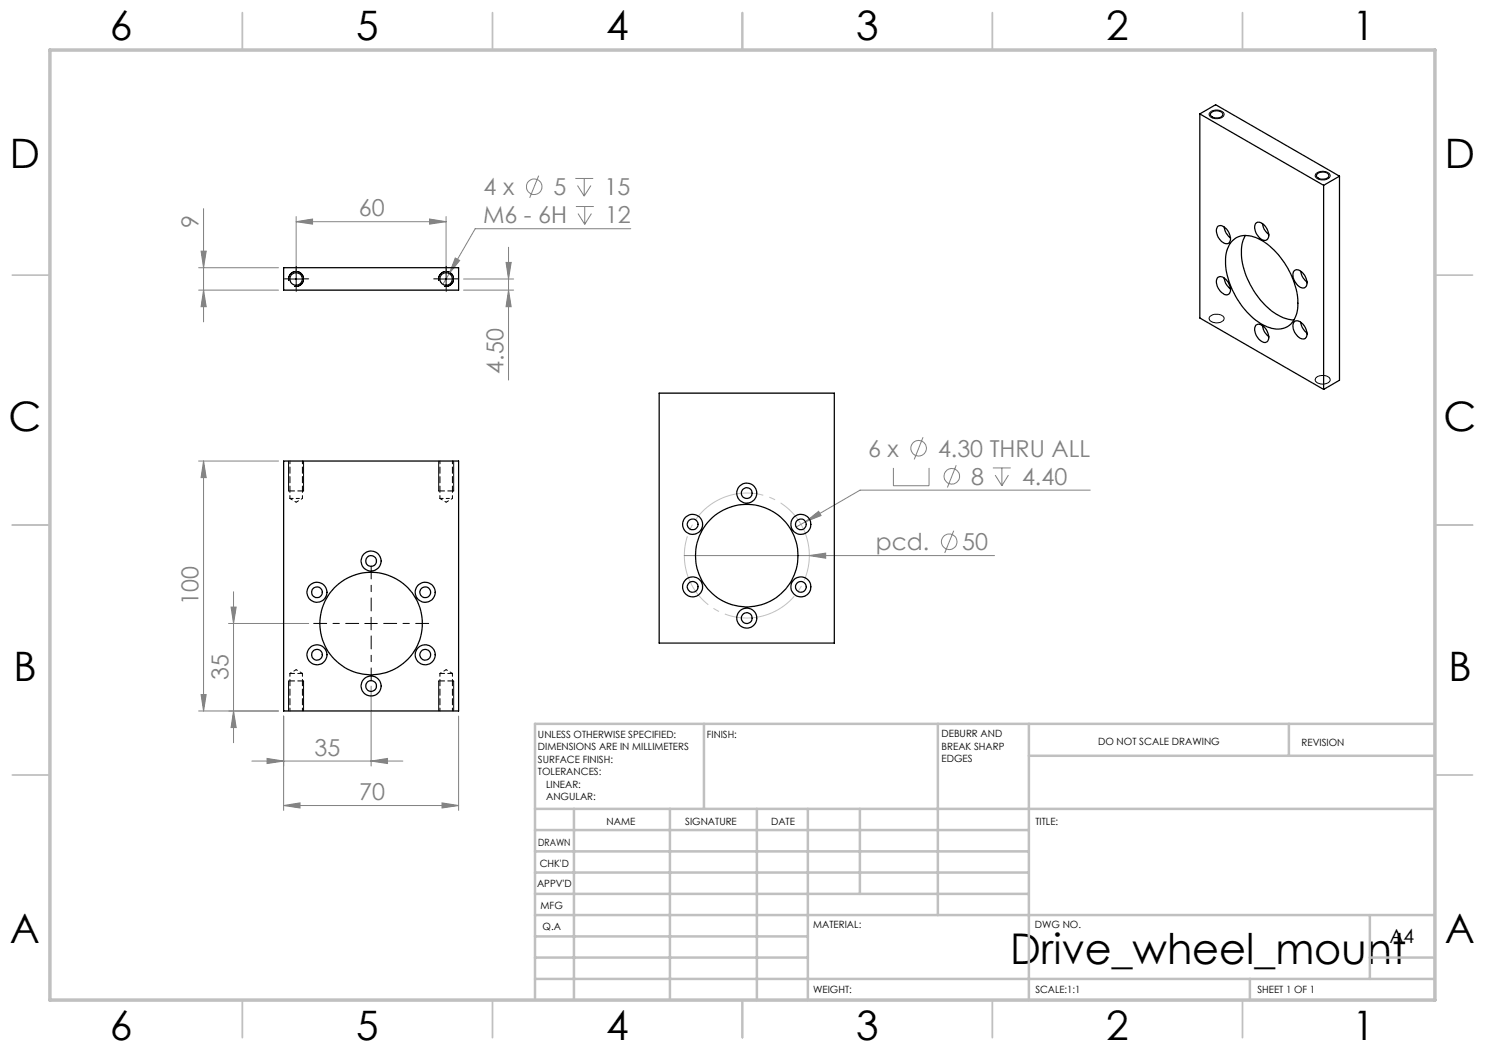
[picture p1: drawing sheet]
<svg xmlns="http://www.w3.org/2000/svg" width="297mm" height="210mm" viewBox="0 0 297 210" stroke-linecap="round" stroke-linejoin="round" font-family="sans-serif">
<g fill="none" stroke="#808080" stroke-width=".2">
<path d="M107.7 35.1l-1.8 4.5M115.1 35.7h3.5M115.5 37.1l1.3 2.1M116.8 35.7v3.5M118.2 37.1l-1.4 2.1M39.7 58h16M39.7 53.5h16M40.2 50.2h1l-.5 3.3zM40.7 58l.5 3.3h-1zM40.7 41.7v22.7M59.2 44.3l3.3-.5v1zM59.2 43.3v11.5"/>
<path d="M59.2 44.3h30M85.9 43.8l3.3 .5-3.3 .5zM89.2 43.3v11.5M89.9 54.7l-1.3 2.2M91.1 51.6l.8 .5-2 2.6zM92.7 58h10M92.7 55.8h10M101.2 52.5h1l-.5 3.3zM101.7 58l.5 3.3h-1zM101.7 49.5v26.5M115.2 41.3h3.5M115.6 42.7l1.3 2.2"/>
<path d="M116.9 41.3v3.6M118.3 42.7l-1.4 2.2M126.2 45.7h-31.2l-5.1 9M39.7 92.2h16M40.7 92.2v50M40.7 92.2l.5 3.3h-1zM178.7 93.6v3.5h7.1v-3.5M184.6 87.4l-1.8 4.5M191.2 93.1l-1.7 4.4M198.6 93.6h3.5M199 95l1.4 2.1M200.4 93.6v3.5"/>
<path d="M201.7 95l-1.3 2.1M218.1 98h-46.1l-10.9 6.3M46.7 118.3v30.2M136.8 111.1h62.1M161.1 104.3l2.6-2 .5 .8zM161.1 104.3l-1.9 1.1M161.9 111.1l3.2-.5v1zM190.7 106.1l-1.8 4.5M40.2 138.9h1l-.5 3.3zM45.7 124.7h16M46.2 121.4h1l-.5 3.3zM74.2 137.2v16"/>
<path d="M39.7 142.2h16M46.7 142.2l.5 3.3h-1zM50.4 152.2h30.2M53.4 151.7l3.3 .5-3.3 .5zM56.7 143.2v18.9M74.2 152.2l3.3-.5v1zM91.7 143.2v18.9M56.7 161.1l3.3-.5v1zM56.7 161.1h35M88.4 160.6l3.3 .5-3.3 .5z"/>
<circle cx="106.9" cy="37.3" r="1.55"/>
<circle cx="183.7" cy="89.7" r="1.55"/>
<circle cx="190.4" cy="95.3" r="1.55"/>
<circle cx="189.9" cy="108.4" r="1.55"/>
</g>
<path d="M161.3 107.5a12.5 12.5 0 0 0-20.8-5.2 12.5 12.5 0 0 0 5.4 20.8 12.5 12.5 0 0 0 15.7-14.7l-.3-.9" fill="none" stroke="#c0c0c0" stroke-width=".2" stroke-dasharray="15.2 1.3 1.3 1.3" stroke-dashoffset="6.5" stroke-linecap="butt"/>
<g fill="none" stroke="#000" stroke-width=".2">
<path d="M242 22.5a1.93 1.93 0 0 1 2.8 .3 1.55 1.55 0 0 1-2.1 .9l-.7-.4a.59 .59 0 0 1 0-.8zM263.2 34.7a1.93 1.93 0 0 1 2.8 .4 1.53 1.53 0 0 1-2.1 .8l-.4-.2a.62 .62 0 0 1-.3-1zM57.8 56.2a1.5 1.5 0 0 1 1.3-1.9 1.5 1.5 0 0 1 1.6 1.6 1.5 1.5 0 0 1-1.9 1.3M58 55.8h2.5M59.2 54.5v2.5M87.8 56.2a1.5 1.5 0 0 1 1.3-1.9 1.5 1.5 0 0 1 1.6 1.6 1.5 1.5 0 0 1-1.9 1.3M88 55.8h2.5M89.2 54.5v2.5M242 63.3a1.93 1.93 0 0 1 2.8 .3 1.6 1.6 0 0 1-2.3 .8l-.5-.2a.59 .59 0 0 1 0-.9zM263.2 75.6a1.89 1.89 0 0 1 2.8 .3 1.35 1.35 0 0 1-1.8 .9l-.6-.2a.64 .64 0 0 1-.4-1zM57.7 92.2v6M60.7 92.2v6"/>
<path d="M87.7 92.2v6M90.7 92.2v6M57.7 136.2v6M60.7 136.2v6M73 124.7h2.5M74.2 123.5v2.5M87.7 136.2v6M90.7 136.2v6"/>
</g>
<g fill="none" stroke="#c0c0c0" stroke-width=".35">
<path d="M48.5 2.5v7.5M98.5 2.5v7.5M148.5 2.5v7.5M198.5 2.5v7.5M248.5 2.5v7.5M2.5 55h7.5M287 55h7.5M2.5 105h7.5M287 105h7.5M2.5 155h7.5M287 155h7.5M48.5 200v7.5"/>
<path d="M98.5 200v7.5M148.5 200v7.5M198.5 200v7.5M248.5 200v7.5"/>
</g>
<g fill="none" stroke="#c0c0c0" stroke-width=".5">
<path d="M140.8 144.8v17M187.6 144.8v38.2M205.8 144.8v55.2M205.8 151.2h81.2M257.8 144.8v6.4M287 144.8h-180v55.2M107 161.8h180M107 178.8h98.8M107 174.5h98.8M107 170.3h98.8M107 166h98.8M114.8 161.8v38.2"/>
<path d="M134 161.8v38.2M151.4 161.8v38.2M161.6 161.8v38.2M172 161.8v17M107 195.8h180M107 191.5h54.6M107 187.3h54.6M107 183h180M250 195.8v4.2M274 191.5h13M274 183v12.8"/>
</g>
<path d="M10 10h277v190h-277z" fill="none" stroke="#c0c0c0" stroke-width=".7"/>
<path d="M58 55.8h-1.3M59.2 54.5v-1.2M59.2 57v1.3M60.5 55.8h1.2M88 55.8h-1.3M89.2 54.5v-1.2M89.2 57v1.3M90.5 55.8h1.2" fill="none" stroke="#000" stroke-width=".2" stroke-dasharray="15.2 1.3 1.3 1.3"/>
<path d="M57.7 98.2h3M87.7 98.2h3M60.7 136.2h-3M90.7 136.2h-3" fill="none" stroke="#000" stroke-width=".2" stroke-dasharray="1.3 .6" stroke-dashoffset=".1"/>
<path d="M71.7 124.7h-9M74.2 122.2v-9M74.2 127.2v9M76.7 124.7h9" fill="none" stroke="#000" stroke-width=".2" stroke-dasharray="15.2 1.3 1.3 1.3" stroke-dashoffset="12.6"/>
<g fill="#808080">
<path d="M161.9 111.1l3.2-.5v1z"/>
<path d="M85.9 43.8l3.3 .5-3.3 .5zM59.2 44.3l3.3-.5v1z"/>
<path d="M53.4 151.7l3.3 .5-3.3 .5zM74.2 152.2l3.3-.5v1zM56.7 161.1l3.3-.5v1zM88.4 160.6l3.3 .5-3.3 .5zM91.1 51.6l-1.2 3.1 2-2.6zM161.1 104.3l3.1-1.2-.5-.8z"/>
<path d="M46.7 142.2l.5 3.3h-1zM46.2 121.4h1l-.5 3.3zM40.7 58l.5 3.3h-1zM40.2 50.2h1l-.5 3.3zM101.7 58l.5 3.3h-1zM101.2 52.5h1l-.5 3.3z"/>
<path d="M40.7 92.2l.5 3.3h-1zM40.2 138.9h1l-.5 3.3z"/>
</g>
<g fill="none" stroke="#000" stroke-width=".25">
<path d="M240 22.8l24.7 14.3M240 22.8v40.8l24.7 14.3M240 22.8l3.1-1.9 24.8 14.3M242.2 22.5a1.58 1.58 0 0 1 2.4 .4 1.45 1.45 0 0 1-2.5 0zM263.3 34.9a1.54 1.54 0 0 1 2.5 .2 1.38 1.38 0 0 1-2.1 .5l-.4-.3zM264.7 37.1v40.8M267.9 35.2v40.9l-3.2 1.8M267.9 35.2l-3.2 1.9M56.7 53.5h35v4.5h-35zM243.6 45.3a1.7 1.7 0 0 1 2.1 1.2 1.67 1.67 0 0 1-.1 2.2 2.42 2.42 0 0 1-2.3-2.5zM243.6 55.5a1.7 1.7 0 0 1 2.1 1.1 1.67 1.67 0 0 1-.1 2.3 2.19 2.19 0 0 1-2.1-1.7 1.73 1.73 0 0 1 .1-1.7zM244.8 45.4a3.1 3.1 0 0 0 1.3 2.2"/>
<path d="M244.8 55.6a3.1 3.1 0 0 0 1.3 2.2M246.5 48.1a4.5 4.5 0 0 1 5.6-.1 15.6 15.6 0 0 1 7.4 13.7 4.2 4.2 0 0 1-3.8 4.1 9.2 9.2 0 0 1-6.7-3.9 14.9 14.9 0 0 1-3.8-11.1l.6-1.7zM249.1 47.1a9.8 9.8 0 0 0 .1 8 15.1 15.1 0 0 0 7.5 8.5l2.1 .4M251.1 44.7a1.43 1.43 0 0 1 2.2 .8 1.78 1.78 0 0 1 0 2.5 2.42 2.42 0 0 1-2.4-2.4zM252.5 44.7a3.1 3.1 0 0 0 1.3 2.2M258.8 54.2a1.17 1.17 0 0 1 1.8 .4 2.42 2.42 0 0 1 .6 2.8 1.21 1.21 0 0 1-1.8-.5 2.42 2.42 0 0 1-.6-2.7zM260.1 54.2a3.1 3.1 0 0 0 1.3 2.2M131.8 78.6h35.1v50h-35.1zM251.2 65a1.78 1.78 0 0 1 2.3 1.5 1.33 1.33 0 0 1-.4 2 2.55 2.55 0 0 1-1.9-3.5zM252.5 65.1a3.1 3.1 0 0 0 1.3 2.2M258.9 64.3a1.65 1.65 0 0 1 2.2 1.2 1.67 1.67 0 0 1-.2 2.3 2.42 2.42 0 0 1-2.3-2.5l.1-.7zM260.1 64.4a3.3 3.3 0 0 0 1.3 2.2"/>
<path d="M56.7 92.2h35v50h-35z"/>
<circle cx="59.2" cy="55.8" r="1.25"/>
<circle cx="89.2" cy="55.8" r="1.25"/>
<circle cx="149.3" cy="98.6" r="2"/>
<circle cx="149.4" cy="98.6" r="1.07"/>
<circle cx="63.4" cy="118.5" r="1.07"/>
<circle cx="63.4" cy="118.5" r="2"/>
<circle cx="74.2" cy="112.2" r="1.08"/>
<circle cx="74.2" cy="112.2" r="2.01"/>
<circle cx="85" cy="118.5" r="1.07"/>
<circle cx="85" cy="118.5" r="1.99"/>
<circle cx="138.5" cy="104.9" r="1.07"/>
<circle cx="138.5" cy="117.4" r="1.07"/>
<circle cx="138.5" cy="117.4" r="1.99"/>
<circle cx="138.5" cy="104.9" r="1.99"/>
<circle cx="149.3" cy="111.1" r="10.2"/>
<circle cx="160.2" cy="117.4" r="2"/>
<circle cx="160.2" cy="104.9" r="2"/>
<circle cx="160.2" cy="104.9" r="1.07"/>
<circle cx="160.2" cy="117.4" r="1.07"/>
<circle cx="63.4" cy="131" r="1.07"/>
<circle cx="63.4" cy="130.9" r="2"/>
<circle cx="74.2" cy="137.2" r="1.08"/>
<circle cx="74.2" cy="124.7" r="10.2"/>
<circle cx="74.2" cy="137.2" r="2.01"/>
<circle cx="85" cy="130.9" r="1.07"/>
<circle cx="85" cy="130.9" r="1.99"/>
<circle cx="149.3" cy="123.6" r="1.08"/>
<circle cx="149.3" cy="123.6" r="2"/>
</g>
<path d="M60.5 134.7h-2.5M90.5 134.7h-2.5" fill="none" stroke="#000" stroke-width=".2" stroke-dasharray="1.3 .6" stroke-dashoffset=".3"/>
<path d="M58 99.7h1.2M59.2 99.7h1.3M88 99.7h1.2M89.2 99.7h1.3" fill="none" stroke="#000" stroke-width=".2" stroke-dasharray="1.3 .6" stroke-dashoffset=".6"/>
<g fill="none" stroke="#000" stroke-width=".2" stroke-dasharray="1.3 .6" stroke-dashoffset=".7">
<path d="M58 92.2v7.5M58 99.7l1.2 .7M60.5 99.7v-7.5M88 99.7l1.2 .7M88 92.2v7.5M90.5 99.7v-7.5M59.2 100.4l1.3-.7M89.2 100.4l1.3-.7M58 134.7v7.5M59.2 133.9l-1.2 .8M60.5 134.7l-1.3-.8M88 134.7v7.5"/>
<path d="M89.2 133.9l-1.2 .8M90.5 134.7l-1.3-.8M60.5 142.2v-7.5M90.5 142.2v-7.5"/>
</g>
<text font-size="8.5" x="202" y="192.7">Drive_wheel_mount</text>
<g font-size="8.1">
<text x="22" y="8">6</text>
<text x="71.2" y="8">5</text>
<text x="121.2" y="8">4</text>
<text x="171.3" y="8">3</text>
<text x="221.3" y="8">2</text>
<text x="270.5" y="8">1</text>
<text x="2" y="33.6">D</text>
<text x="289" y="33.6">D</text>
<text x="1.7" y="86.1">C</text>
<text x="288.7" y="86.1">C</text>
<text x="2.7" y="136.1">B</text>
<text x="289.7" y="136.1">B</text>
<text x="2" y="188.6">A</text>
<text x="289" y="188.6">A</text>
<text x="22" y="208">6</text>
<text x="71.2" y="208">5</text>
<text x="121.2" y="208">4</text>
<text x="171.3" y="208">3</text>
<text x="221.3" y="208">2</text>
<text x="270.5" y="208">1</text>
</g>
<g font-size="4.7" fill="#808080">
<text x="96.7" y="39">4 x</text>
<text x="110.7" y="39">5</text>
<text x="120.9" y="39">15</text>
<text x="39.7" y="45.6" transform="rotate(-90 39.7 45.6)">9</text>
<text x="71.8" y="43.3">60</text>
<text x="96.6" y="44.7">M6 - 6H</text>
<text x="121" y="44.7">12</text>
<text x="100.7" y="74.7" transform="rotate(-90 100.7 74.7)">4.50</text>
<text x="173.6" y="91.3">6 x</text>
<text x="187.6" y="91.3">4.30 THRU ALL</text>
<text x="194.2" y="97">8</text>
<text x="204.4" y="97">4.40</text>
<text x="175.2" y="110">pcd.</text>
<text x="192.4" y="110">50</text>
<text x="39.7" y="121.1" transform="rotate(-90 39.7 121.1)">100</text>
<text x="45.7" y="136" transform="rotate(-90 45.7 136)">35</text>
<text x="62.9" y="151.2">35</text>
<text x="71.8" y="160.1">70</text>
</g>
<text font-size="3.9" x="277.9" y="188.5">A4</text>
<g font-size="2">
<text x="107.6" y="147.6">UNLESS OTHERWISE SPECIFIED:</text>
<text x="141.4" y="147.6">FINISH:</text>
<text x="188.3" y="147.5">DEBURR AND</text>
<text x="188.3" y="150">BREAK SHARP</text>
<text x="219.6" y="149">DO NOT SCALE DRAWING</text>
<text x="260.3" y="149.2">REVISION</text>
<text x="107.6" y="150.1">DIMENSIONS ARE IN MILLIMETERS</text>
<text x="107.6" y="152.6">SURFACE FINISH:</text>
<text x="107.6" y="155.1">TOLERANCES:</text>
<text x="188.3" y="152.5">EDGES</text>
<text x="109.2" y="157.6">LINEAR:</text>
<text x="109.2" y="160.1">ANGULAR:</text>
<text x="121.3" y="165">NAME</text>
<text x="137" y="164.9">SIGNATURE</text>
<text x="154.2" y="164.9">DATE</text>
<text x="207.1" y="164.9">TITLE:</text>
<text x="107.6" y="169.1">DRAWN</text>
<text x="107.9" y="173.3">CHK'D</text>
<text x="107.4" y="177.4">APPV'D</text>
<text x="108.1" y="181.8">MFG</text>
<text x="108.5" y="186">Q.A</text>
<text x="162.6" y="185.5">MATERIAL:</text>
<text x="207" y="185.5">DWG NO.</text>
<text x="162.6" y="198.5">WEIGHT:</text>
<text x="207.1" y="198.6">SCALE:1:1</text>
<text x="251.5" y="198.6">SHEET 1 OF 1</text>
</g>
</svg>
